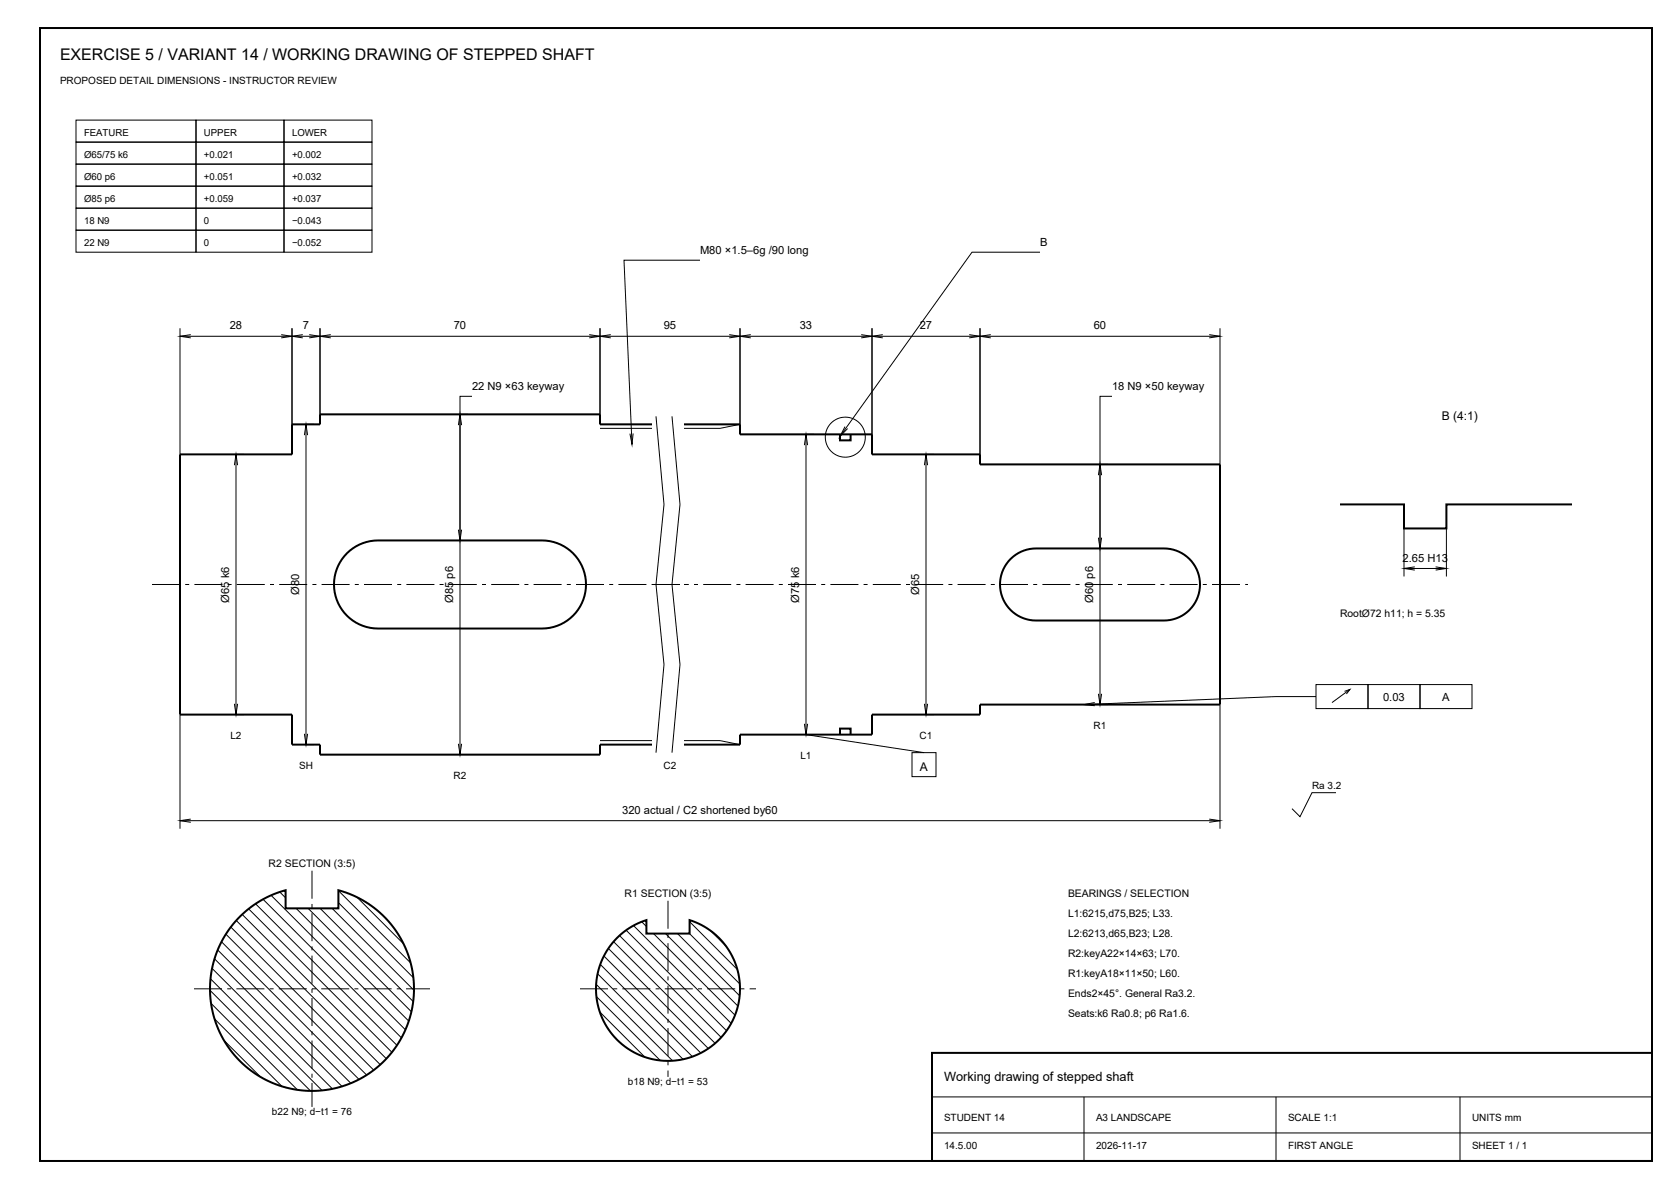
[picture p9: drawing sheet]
<svg xmlns="http://www.w3.org/2000/svg" width="420mm" height="297mm" viewBox="0 0 420 297" stroke-linecap="round" stroke-linejoin="round" font-family="sans-serif">
<path d="M10 7h403v283h-403zM45 113.5h28v-7.5h7v-2.5h70v2.5h35v2.5h33v5h27v2.5h60v60h-60v2.5h-27v5h-33v2.5h-35v2.5h-70v-2.5h-7v-7.5h-28zM233 263h180v27h-180z" fill="none" stroke="#000" stroke-width=".5"/>
<g fill="none" stroke="#000" stroke-width=".25">
<path d="M45 82v31.5M45 84h260M47.7 83.6l-2.7 .4 2.7 .4M70.3 83.6l2.7 .4-2.7 .4M73 82v31.5M75.7 83.6l-2.7 .4 2.7 .4M77.3 83.6l2.7 .4-2.7 .4M80 82v24M82.7 83.6l-2.7 .4 2.7 .4M147.3 83.6l2.7 .4-2.7 .4M150 82v24M152.7 83.6l-2.7 .4 2.7 .4"/>
<path d="M182.3 83.6l2.7 .4-2.7 .4M185 82v26.5M187.7 83.6l-2.7 .4 2.7 .4M215.3 83.6l2.7 .4-2.7 .4M218 82v31.5M220.7 83.6l-2.7 .4 2.7 .4M242.3 83.6l2.7 .4-2.7 .4M245 82v34M247.7 83.6l-2.7 .4 2.7 .4M302.3 83.6l2.7 .4-2.7 .4M305 82v34M58.6 116.2l.4-2.7 .4 2.7"/>
<path d="M61 113.5h-2v65h2M76.1 108.7l.4-2.7 .4 2.7M78.5 106h-2v80h2M114.6 106.2l.4-2.7 .4 2.7M117 103.5h-2v85h2M185 106l-5 1h-30M201.1 111.2l.4-2.7 .4 2.7M203.5 108.5h-2v75h2M231.1 116.2l.4-2.7 .4 2.7M233.5 113.5h-2v65h2M274.6 118.7l.4-2.7 .4 2.7M277 116h-2v60h2"/>
<path d="M45 178.5v28.5M58.6 175.8l.4 2.7 .4-2.7M231.1 175.8l.4 2.7 .4-2.7M274.6 173.3l.4 2.7 .4-2.7M305 176v31M76.1 183.3l.4 2.7 .4-2.7M114.6 185.8l.4 2.7 .4-2.7M150 185h30l5 1M201.1 180.8l.4 2.7 .4-2.7M45 205h260M47.7 204.6l-2.7 .4 2.7 .4M302.3 204.6l2.7 .4-2.7 .4"/>
<path d="M233 274h180M271 274v16M319 274v16M365 274v16M233 283h180"/>
</g>
<path d="M38 146h274" fill="none" stroke="#000" stroke-width=".25" stroke-dasharray="7 1.3 1 1.3" stroke-linecap="butt"/>
<path d="M163 103h8v86h-8z" fill-rule="evenodd" fill="#fff"/>
<g fill="none" stroke="#000" stroke-width=".25">
<path d="M19 30h30v5.5h-30zM19 35.5h30v5.5h-30zM49 30h22v5.5h-22zM49 35.5h22v5.5h-22zM71 30h22v5.5h-22zM71 35.5h22v5.5h-22zM19 41h30v5.5h-30zM19 46.5h30v5.5h-30zM19 52h30v5.5h-30zM19 57.5h30v5.5h-30zM49 41h22v5.5h-22zM49 46.5h22v5.5h-22z"/>
<path d="M49 52h22v5.5h-22zM49 57.5h22v5.5h-22zM71 41h22v5.5h-22zM71 46.5h22v5.5h-22zM71 52h22v5.5h-22zM71 57.5h22v5.5h-22zM175 65h-19l2 46M260 63h-17l-33 46M118 99h-3v36M278 99h-3v38M158.3 108.3l-.3 2.7-.5-2.7M164 104l2 22-2 20 2 20-2 22"/>
<path d="M168 104l2 22-2 20 2 20-2 22M211.2 106.6l-1.2 2.4 1.9-2M114.6 132.3l.4 2.7 .4-2.7M274.6 134.3l.4 2.7 .4-2.7M351 132v12M361.6 132v12M351 142h10.6M353.7 141.6l-2.7 .4 2.7 .4M358.9 141.6l2.7 .4-2.7 .4M273.7 175.5l-2.7 .5 2.7 .3M329 171h13v6h-13zM329 174h-10l-48 2"/>
<path d="M336.1 172.7l1.4-.5-.9 1.1M337.5 172.2l-4.5 3.3M342 171h13v6h-13zM355 171h13v6h-13zM201.5 183.5l29.5 4.5M228 188h6v6h-6zM334 198h-6l-3 6-2-2M53.6 239.5l31.9 31.9M54.4 237.3l33.3 33.3M55.4 235.2l34.4 34.4M56.5 233.3l35.2 35.2M57.7 231.6l35.7 35.7"/>
<path d="M59.1 229.9l36 36M60.5 228.4l36.1 36.1M62.2 227l35.8 35.8M63.9 225.8l35.3 35.3M65.8 224.6l34.6 34.6M67.8 223.6l33.6 33.6M69.9 222.8l1.5 1.5M74 226.9l28.2 28.2M77 226.9l25.8 25.8M80 226.9l23.3 23.3M83 226.9l20.5 20.5M84.6 222.5l18.1 18"/>
<path d="M84.6 225.5l18.7 18.7M89.2 224.1l11.7 11.7M151 238.8l24.2 24.2M152.1 236.9l25 25M153.4 235.2l25.4 25.4M154.9 233.7l25.4 25.4M156.5 232.4l25.1 25.1M158.4 231.2l24.4 24.4M160.4 230.2l1.2 1.2M163.4 233.2l20.4 20.4M166.4 233.2l18.1 18.1M169.4 233.2l15.5 15.5"/>
<path d="M172.4 233.2l12.6 12.6M172.4 230.2l11.9 12M177.7 232.5l3.8 3.8M52.5 247.4l25.1 25.1M52.6 244.5l27.9 27.9M52.8 250.6l21.6 21.6M53 241.9l30.1 30.1M53.6 254.5l16.9 16.9M56 259.9l9.2 9.1M149 245.9l19.1 19.1M149.1 248.9l16 16M149.4 243.2l21.4 21.4"/>
<path d="M150 252.8l11.2 11.2M150.1 240.9l23 23"/>
<circle cx="211.3" cy="109.2" r="5"/>
</g>
<path d="M163 146h8M78 217.5v59M167 225v44M48.5 247h59M145 247h44" fill="none" stroke="#000" stroke-width=".25" stroke-dasharray="7 1.3 1 1.3" stroke-linecap="butt"/>
<path d="M210 108.5v1.5h2.7v-1.5M86.7 138.2a11 11 0 0 1 7.8-3.2h41a11 11 0 0 1 11 11 11 11 0 0 1-11 11h-41a11 11 0 0 1-10.2-6.8 11 11 0 0 1 2.4-12zM252.6 139.6a9 9 0 0 1 6.4-2.6h32a9 9 0 0 1 9 9 9 9 0 0 1-9 9h-32a9 9 0 0 1-8.3-5.6 9 9 0 0 1 1.9-9.8zM335 126h16v6h10.6v-6h31.4M210 183.5v-1.5h2.7v1.5M60 228.9a25.5 25.5 0 0 1 11.4-6.5v4.5h13.2v-4.5a25.5 25.5 0 0 1 16.5 35.4 25.5 25.5 0 0 1-37.8 10 25.5 25.5 0 0 1-3.3-38.9zM154.3 234.2l1.9-1.6 1.6-1.1 3.8-1.7v3.4h10.8v-3.4a18 18 0 0 1 10.7 25.3 18 18 0 0 1-26.7 6.5 18 18 0 0 1-2.1-27.4z" fill="none" stroke="#000" stroke-width=".5"/>
<text font-size="4" x="15" y="15">EXERCISE 5 / VARIANT 14 / WORKING DRAWING OF STEPPED SHAFT</text>
<text font-size="3.2" x="236" y="270">Working drawing of stepped shaft</text>
<g font-size="3">
<text x="360.5" y="105">B (4:1)</text>
<text x="230" y="192.5">A</text>
</g>
<g font-size="2.8">
<text x="175" y="63.5">M80 ×1.5–6g /90 long</text>
<text x="260" y="61.5">B</text>
<text x="57.4" y="82.3">28</text>
<text x="75.7" y="82.3">7</text>
<text x="113.4" y="82.3">70</text>
<text x="165.9" y="82.3">95</text>
<text x="199.9" y="82.3">33</text>
<text x="229.9" y="82.3">27</text>
<text x="273.4" y="82.3">60</text>
<text x="118" y="97.5">22 N9 ×63 keyway</text>
<text x="278" y="97.5">18 N9 ×50 keyway</text>
<text x="350.6" y="140.3">2.65 H13</text>
<text x="74.8" y="148.6" transform="rotate(-90 74.8 148.6)">Ø80</text>
<text x="229.8" y="148.6" transform="rotate(-90 229.8 148.6)">Ø65</text>
<text x="57.3" y="150.5" transform="rotate(-90 57.3 150.5)">Ø65 k6</text>
<text x="113.3" y="150.6" transform="rotate(-90 113.3 150.6)">Ø85 p6</text>
<text x="199.8" y="150.5" transform="rotate(-90 199.8 150.5)">Ø75 k6</text>
<text x="273.3" y="150.6" transform="rotate(-90 273.3 150.6)">Ø60 p6</text>
<text x="345.8" y="175.2">0.03</text>
<text x="360.6" y="175.2">A</text>
<text x="155.5" y="203.3">320 actual / C2 shortened by60</text>
</g>
<g font-size="2.6">
<text x="335" y="154">RootØ72 h11; h = 5.35</text>
<text x="67.2" y="216.5">R2 SECTION (3:5)</text>
<text x="156.2" y="224">R1 SECTION (3:5)</text>
<text x="267" y="224">BEARINGS / SELECTION</text>
<text x="267" y="229">L1:6215,d75,B25; L33.</text>
<text x="267" y="234">L2:6213,d65,B23; L28.</text>
<text x="267" y="239">R2:keyA22×14×63; L70.</text>
<text x="267" y="244">R1:keyA18×11×50; L60.</text>
<text x="267" y="249">Ends2×45°. General Ra3.2.</text>
<text x="267" y="254">Seats:k6 Ra0.8; p6 Ra1.6.</text>
</g>
<g font-size="2.5">
<text x="15" y="21">PROPOSED DETAIL DIMENSIONS - INSTRUCTOR REVIEW</text>
<text x="57.6" y="184.5">L2</text>
<text x="229.9" y="184.5">C1</text>
<text x="273.4" y="182">R1</text>
<text x="200.1" y="189.5">L1</text>
<text x="74.8" y="192">SH</text>
<text x="113.4" y="194.5">R2</text>
<text x="165.9" y="192">C2</text>
<text x="328" y="197">Ra 3.2</text>
<text x="157" y="271">b18 N9; d−t1 = 53</text>
<text x="68" y="278.5">b22 N9; d−t1 = 76</text>
<text x="236" y="280">STUDENT 14</text>
<text x="274" y="280">A3 LANDSCAPE</text>
<text x="322" y="280">SCALE 1:1</text>
<text x="368" y="280">UNITS mm</text>
<text x="236" y="287">14.5.00</text>
<text x="274" y="287">2026-11-17</text>
<text x="322" y="287">FIRST ANGLE</text>
<text x="368" y="287">SHEET 1 / 1</text>
</g>
<g font-size="2.4">
<text x="21" y="33.9">FEATURE</text>
<text x="51" y="33.9">UPPER</text>
<text x="73" y="33.9">LOWER</text>
<text x="21" y="39.3">Ø65/75 k6</text>
<text x="51" y="39.3">+0.021</text>
<text x="73" y="39.3">+0.002</text>
<text x="21" y="44.8">Ø60 p6</text>
<text x="51" y="44.8">+0.051</text>
<text x="73" y="44.8">+0.032</text>
<text x="21" y="50.3">Ø85 p6</text>
<text x="51" y="50.3">+0.059</text>
<text x="73" y="50.3">+0.037</text>
<text x="21" y="55.8">18 N9</text>
<text x="51" y="55.8">0</text>
<text x="73" y="55.8">−0.043</text>
<text x="21" y="61.3">22 N9</text>
<text x="51" y="61.3">0</text>
<text x="73" y="61.3">−0.052</text>
</g>
</svg>
